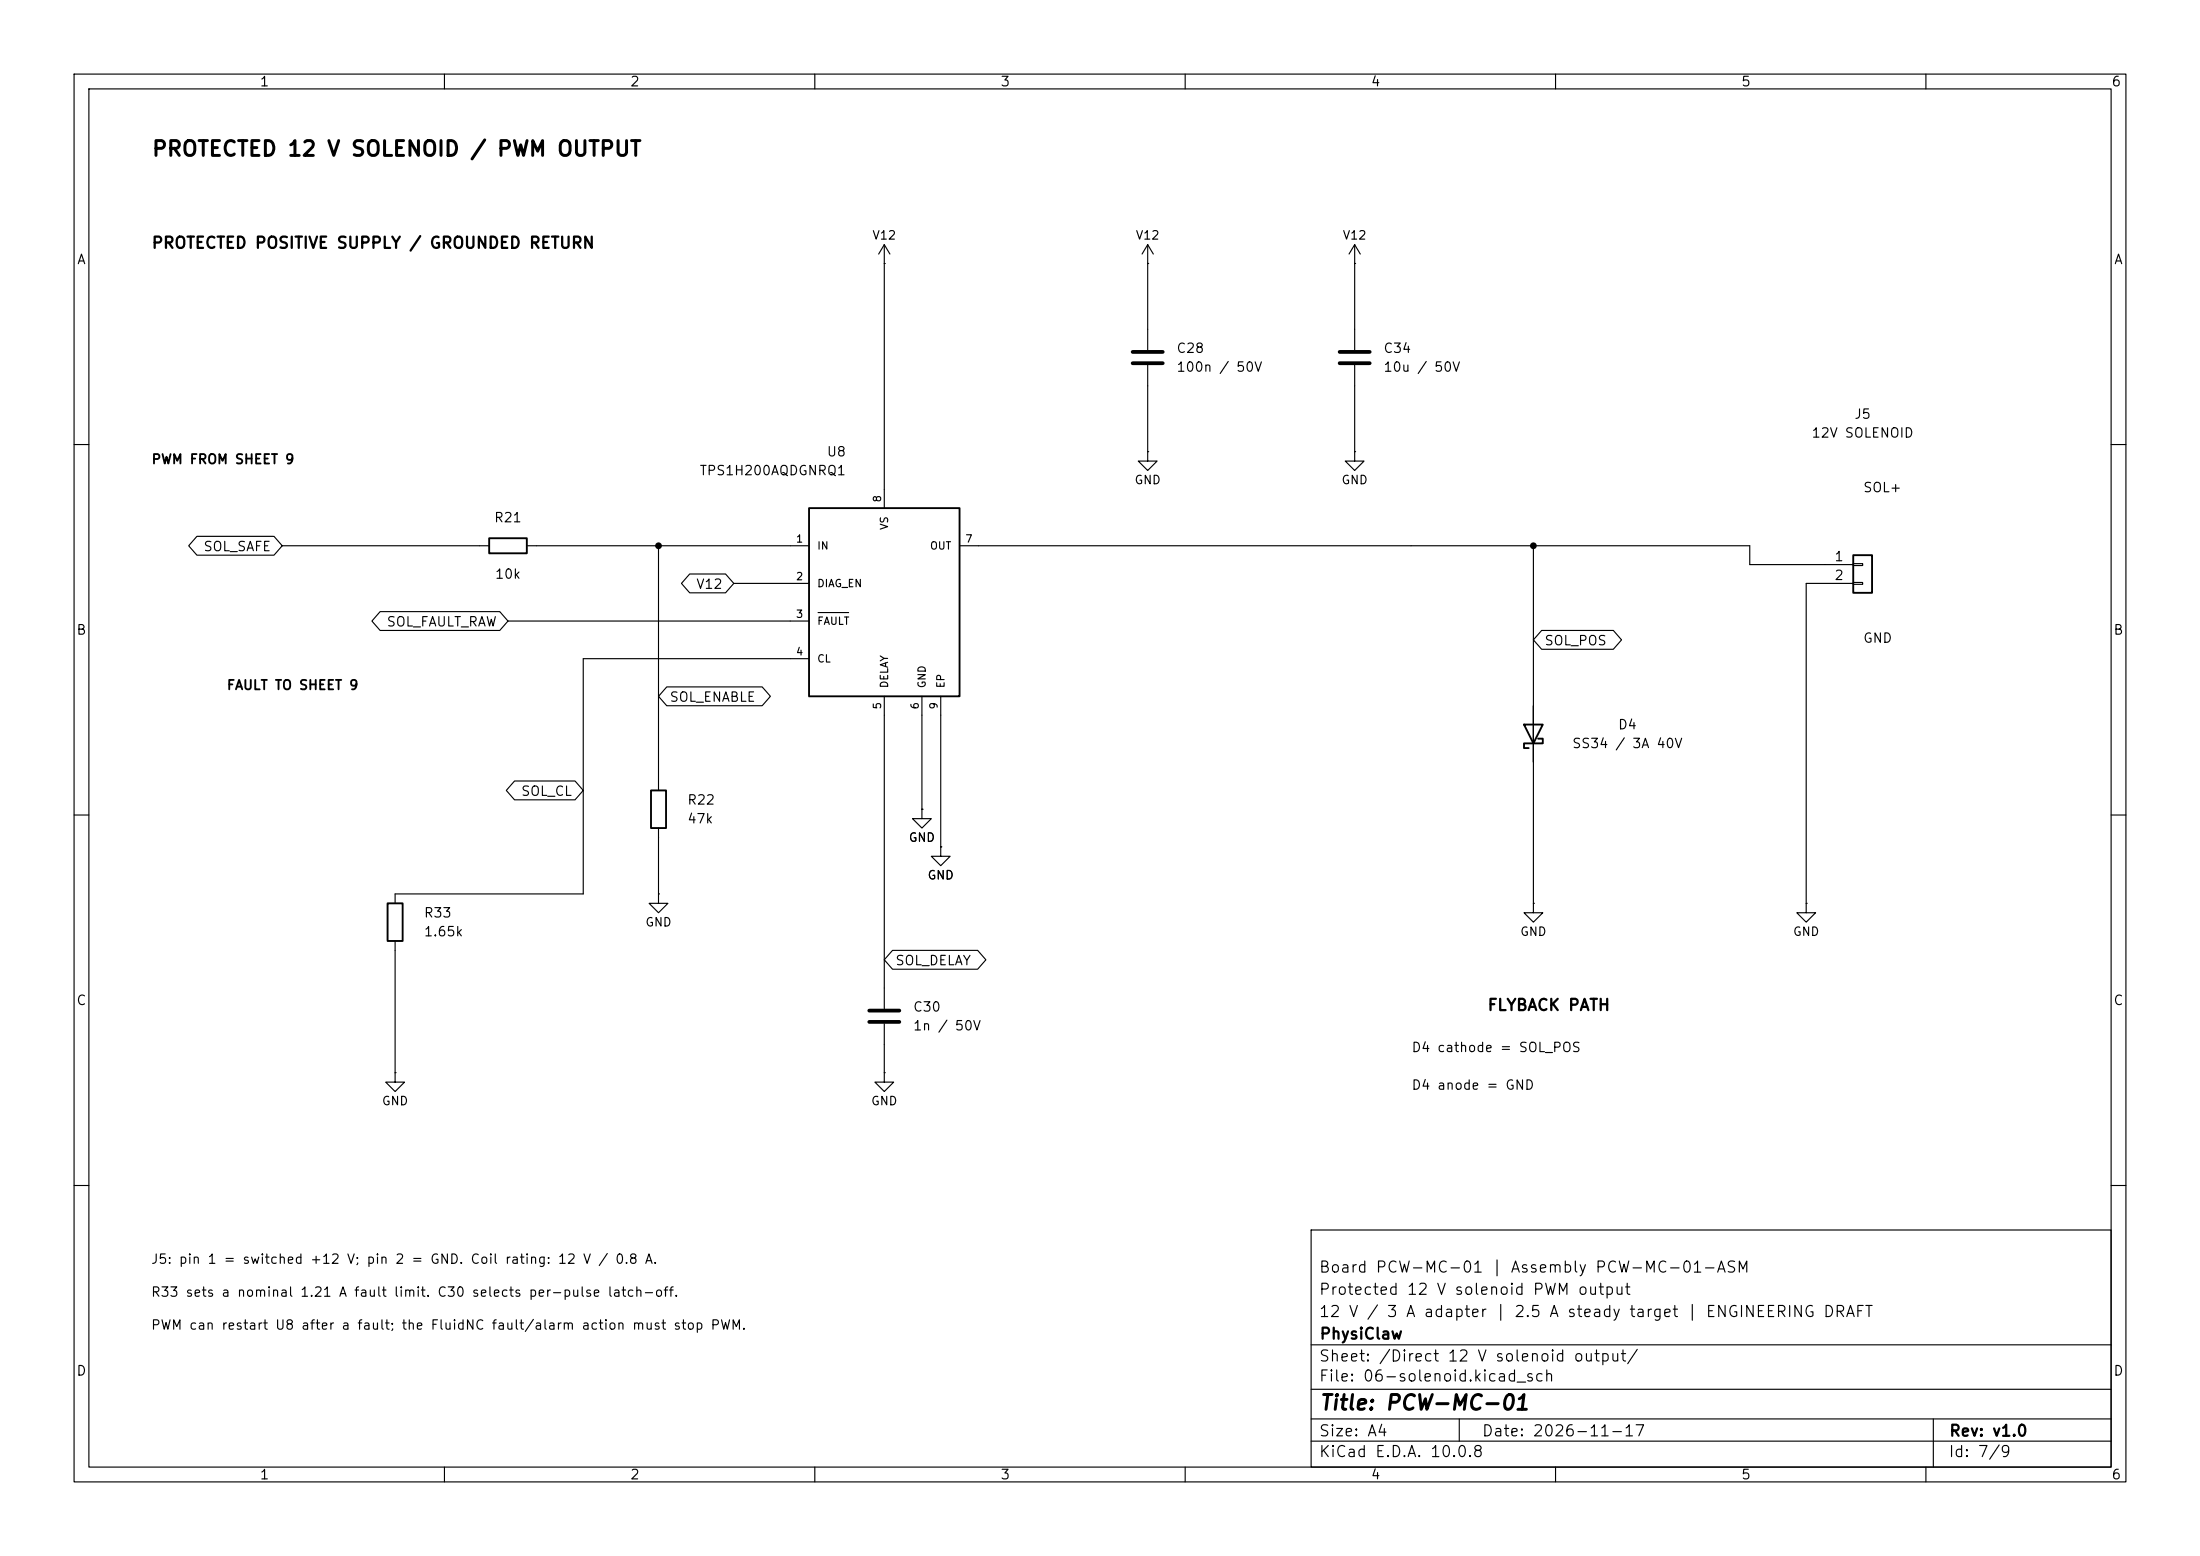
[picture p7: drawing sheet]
<svg xmlns="http://www.w3.org/2000/svg" width="297mm" height="210mm" viewBox="0 0 297 210" stroke-linecap="round" stroke-linejoin="round" font-family="sans-serif">
<g fill="none" stroke="#000" stroke-width=".15">
<path d="M10 10h277v190h-277zM12 12h273v186h-273zM60 10v2M110 10v2M160 10v2M210 10v2M260 10v2M119.4 35.6h.1M119.4 33v35.6M119.4 33l-.8 1.3M119.4 33l.7 1.3M154.9 35.6h.1"/>
<path d="M154.9 33l-.7 1.3M154.9 33l.8 1.3M154.9 33v14.2M182.9 35.6h.1M182.9 33l-.8 1.3M182.9 33l.7 1.3M182.9 33v14.2M154.9 49.3v11.7M182.9 49.3v11.7M10 60h2M26.6 72.4h10.4l1.1 1.3-1.1 1.2h-10.4l-1.1-1.2zM38.1 73.7h27.9"/>
<path d="M71.1 73.7h38.1M88.9 73.7v33M93.1 77.5h4.8l1.2 1.2-1.2 1.3h-4.8l-1.1-1.3zM99.1 78.7h10.1M129.5 73.7h106.7v2.5h14M154.9 61v1.2h1.3l-1.3 1.3-1.2-1.3h1.2M154.9 61h.1M182.9 61v1.2h1.2l-1.2 1.3-1.3-1.3h1.3M182.9 61h.1M207 73.7v48.2M250.2 76.1h1.3v.2h-1.3zM250.2 78.6h1.3v.3h-1.3z"/>
<path d="M250.2 78.7h-6.4v43.2M285 60h2M51.3 82.5h16.2l1.1 1.3-1.1 1.3h-16.2l-1.1-1.3zM68.6 83.8h40.6M90 92.7h12.9l1.1 1.3-1.1 1.3h-12.9l-1.1-1.3zM109.2 88.9h-30.5v31.8h-25.4v1.2M110.4 82.7h4.2M119.4 94v42.1M124.5 94v15.2M127 94v20.3M208.1 85.1h9.7l1.1 1.3-1.1 1.2h-9.7l-1.1-1.2zM10 110h2"/>
<path d="M69.5 105.4h8.1l1.1 1.3-1.1 1.3h-8.1l-1.2-1.3zM88.9 111.8v8.9M124.5 109.2v1.3h1.2l-1.2 1.3-1.3-1.3h1.3M124.5 109.2h.1M127 114.3v1.3h1.3l-1.3 1.2-1.3-1.2h1.3M127 114.3h.1M285 110h2M53.3 127v17.8M88.9 120.7v1.2h1.3l-1.3 1.3-1.3-1.3h1.3M88.9 120.7h.1M119.4 138.2v6.6M120.5 128.3h11.5l1.1 1.2-1.1 1.3h-11.5l-1.1-1.3z"/>
<path d="M207 121.9v1.3h1.3l-1.3 1.3-1.3-1.3h1.3M207 121.9h.1M243.8 121.9v1.3h1.3l-1.3 1.3-1.2-1.3h1.2M243.8 121.9h.1M53.3 144.8v1.3h1.3l-1.3 1.2-1.2-1.2h1.2M53.3 144.8h.1M119.4 144.8v1.3h1.2l-1.2 1.2-1.3-1.2h1.3M119.4 144.8h.1M10 160h2M177 166h108v32h-108zM285 160h2M60 198v2"/>
<path d="M110 198v2M160 198v2M177 194.5h108M177 191.5h108M177 187.5h108M177 181.5h108M197 191.5v3M210 198v2M260 198v2M261 191.5v6.5"/>
</g>
<path d="M66 72.6h5.1v2.1h-5.1zM109.2 68.6h20.3v25.4h-20.3zM250.2 74.9h2.5v5.1h-2.5zM205.7 97.8h2.6l-1.3 2.5zM207.6 99.7h.7v.6h-2.6v.7h.7M87.9 106.7h2v5.1h-2zM52.3 121.9h2.1v5.1h-2.1z" fill="none" stroke="#000" stroke-width=".25"/>
<path d="M152.9 47.5h4.1M152.9 49h4.1M180.8 47.5h4.1M180.8 49h4.1M117.3 136.4h4.1M117.3 137.9h4.1" fill="none" stroke="#000" stroke-width=".51"/>
<g fill="#000">
<circle cx="88.9" cy="73.7" r=".46"/>
<circle cx="207" cy="73.7" r=".46"/>
</g>
<g font-size="2">
<text x="20.4" y="21.6">PROTECTED 12 V SOLENOID / PWM OUTPUT</text>
<text x="178" y="190.8">Title: PCW-MC-01</text>
</g>
<g font-size="1.5">
<text x="20.4" y="33.9">PROTECTED POSITIVE SUPPLY / GROUNDED RETURN</text>
<text x="200.7" y="136.8">FLYBACK PATH</text>
<text x="178" y="172.1">Board PCW-MC-01 | Assembly PCW-MC-01-ASM</text>
<text x="178" y="178.1">12 V / 3 A adapter | 2.5 A steady target | ENGINEERING DRAFT</text>
<text x="178" y="175.1">Protected 12 V solenoid PWM output</text>
<text x="178" y="184.1">Sheet: /Direct 12 V solenoid output/</text>
<text x="178" y="181.1">PhysiClaw</text>
<text x="178" y="186.8">File: 06-solenoid.kicad_sch</text>
<text x="178" y="197">KiCad E.D.A. 10.0.8</text>
<text x="178" y="194.2">Size: A4</text>
<text x="200" y="194.2">Date: 2026-11-17</text>
<text x="263" y="197">Id: 7/9</text>
<text x="263" y="194.2">Rev: v1.0</text>
</g>
<g font-size="1.3">
<text x="35" y="12">1</text>
<text x="85" y="12">2</text>
<text x="135" y="12">3</text>
<text x="185" y="12">4</text>
<text x="235" y="12">5</text>
<text x="285" y="12">6</text>
<text x="10.3" y="36">A</text>
<text x="285.3" y="36">A</text>
<text x="158.7" y="48">C28</text>
<text x="186.7" y="48">C34</text>
<text x="158.7" y="50.5">100n / 50V</text>
<text x="186.7" y="50.5">10u / 50V</text>
<text x="244.5" y="59.4">12V SOLENOID</text>
<text x="250.2" y="56.8">J5</text>
<text x="20.4" y="62.9">PWM FROM SHEET 9</text>
<text x="94.3" y="64.5">TPS1H200AQDGNRQ1</text>
<text x="111.5" y="61.9">U8</text>
<text x="66.6" y="70.8">R21</text>
<text x="251.4" y="66.8">SOL+</text>
<text x="27.4" y="74.7">SOL_SAFE</text>
<text x="247.6" y="76.1">1</text>
<text x="66.7" y="78.4">10k</text>
<text x="93.9" y="79.8">V12</text>
<text x="247.6" y="78.6">2</text>
<text x="10.2" y="86">B</text>
<text x="52.1" y="84.9">SOL_FAULT_RAW</text>
<text x="208.4" y="87.4">SOL_POS</text>
<text x="251.4" y="87.1">GND</text>
<text x="285.2" y="86">B</text>
<text x="30.5" y="93.4">FAULT TO SHEET 9</text>
<text x="90.3" y="95">SOL_ENABLE</text>
<text x="212.1" y="101.3">SS34 / 3A 40V</text>
<text x="218.3" y="98.8">D4</text>
<text x="70.3" y="107.7">SOL_CL</text>
<text x="92.7" y="108.9">R22</text>
<text x="92.7" y="111.5">47k</text>
<text x="57.1" y="124.2">R33</text>
<text x="57.1" y="126.7">1.65k</text>
<text x="120.8" y="130.6">SOL_DELAY</text>
<text x="10.2" y="136">C</text>
<text x="123.2" y="136.9">C30</text>
<text x="285.2" y="136">C</text>
<text x="123.2" y="139.4">1n / 50V</text>
<text x="190.5" y="142.3">D4 cathode = SOL_POS</text>
<text x="190.5" y="147.4">D4 anode = GND</text>
<text x="20.3" y="170.9">J5: pin 1 = switched +12 V; pin 2 = GND. Coil rating: 12 V / 0.8 A.</text>
<text x="20.3" y="175.3">R33 sets a nominal 1.21 A fault limit. C30 selects per-pulse latch-off.</text>
<text x="20.3" y="179.8">PWM can restart U8 after a fault; the FluidNC fault/alarm action must stop PWM.</text>
<text x="10.2" y="186">D</text>
<text x="285.2" y="186">D</text>
<text x="35" y="200">1</text>
<text x="85" y="200">2</text>
<text x="135" y="200">3</text>
<text x="185" y="200">4</text>
<text x="235" y="200">5</text>
<text x="285" y="200">6</text>
</g>
<g font-size="1.2">
<text x="117.7" y="32.6">V12</text>
<text x="153.2" y="32.6">V12</text>
<text x="181.2" y="32.6">V12</text>
<text x="153.1" y="65.6">GND</text>
<text x="181" y="65.6">GND</text>
<text x="122.6" y="113.9">GND</text>
<text x="125.1" y="119">GND</text>
<text x="87" y="125.3">GND</text>
<text x="205.1" y="126.6">GND</text>
<text x="242" y="126.6">GND</text>
<text x="51.5" y="149.5">GND</text>
<text x="117.5" y="149.5">GND</text>
</g>
<g font-size="1">
<text x="119.2" y="67.9" transform="rotate(-90 119.2 67.9)">8</text>
<text x="120.1" y="71.6" transform="rotate(-90 120.1 71.6)">VS</text>
<text x="107.4" y="73.5">1</text>
<text x="110.2" y="74.4">IN</text>
<text x="125.5" y="74.4">OUT</text>
<text x="130.2" y="73.5">7</text>
<text x="107.4" y="78.6">2</text>
<text x="107.4" y="83.6">3</text>
<text x="110.2" y="79.5">DIAG_EN</text>
<text x="107.4" y="88.7">4</text>
<text x="110.2" y="84.6">FAULT</text>
<text x="110.2" y="89.7">CL</text>
<text x="119.2" y="95.8" transform="rotate(-90 119.2 95.8)">5</text>
<text x="120.1" y="93" transform="rotate(-90 120.1 93)">DELAY</text>
<text x="124.3" y="95.8" transform="rotate(-90 124.3 95.8)">6</text>
<text x="125.2" y="93" transform="rotate(-90 125.2 93)">GND</text>
<text x="126.8" y="95.8" transform="rotate(-90 126.8 95.8)">9</text>
<text x="127.8" y="93" transform="rotate(-90 127.8 93)">EP</text>
</g>
</svg>
